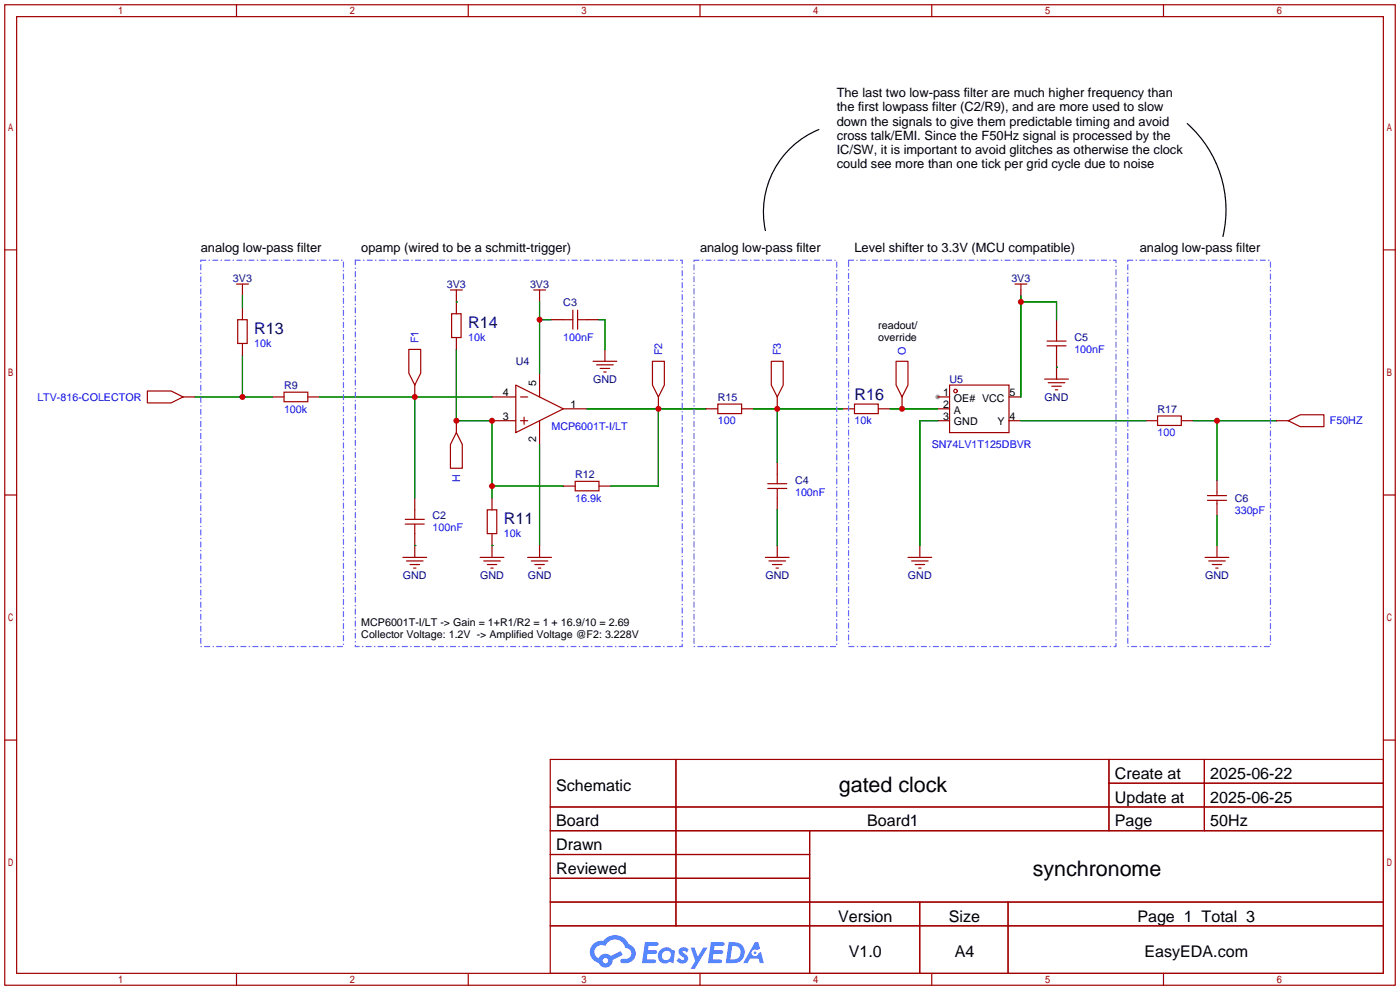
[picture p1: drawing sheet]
<svg xmlns="http://www.w3.org/2000/svg" width="299mm" height="212mm" viewBox="0 0 299 212" stroke-linecap="round" stroke-linejoin="round" font-family="sans-serif">
<circle cx="200.4" cy="84.8" r=".51" fill="#999"/>
<g fill="none" stroke="#a10000" stroke-width=".25">
<path d="M1 1h297.2v209.6h-297.2zM3.6 3.6h292.1v204.4h-292.1zM50.5 1v2.6M100.1 1v2.6M149.6 1v2.6M199.1 1v2.6M248.7 1v2.6M1 53.4h2.6M295.7 53.4h2.5M1 105.8h2.6M295.7 105.8h2.5M1 158.2h2.6"/>
<path d="M295.7 158.2h2.5M117.6 162.3h178.1v45.7h-178.1zM117.6 172.5h178.1M117.6 177.5h178.1M144.5 162.3v35.6M173 177.5v30.5M237 162.3v15.2M237 167.4h58.7M257.4 162.3v15.2M117.6 182.6h55.4M117.6 192.8h178.1M117.6 187.7h55.4"/>
<path d="M117.6 197.9h178.1M196.6 192.8v15.2M215.4 192.8v15.2M50.5 208v2.6M100.1 208v2.6M149.6 208v2.6M199.1 208v2.6M248.7 208v2.6"/>
</g>
<g fill="#5487ff">
<path d="M145.3 202.7a1.3 1.3 0 0 1 1.9 .3l-.4 .6a.54 .54 0 0 0-.9-.2l.1 .2a1.34 1.34 0 0 1 .9 1.8 1.47 1.47 0 0 1-2.3-.1l.5-.6 .8 .5a.31 .31 0 0 0 .4-.3 .31 .31 0 0 0-.3-.4 1.12 1.12 0 0 1-.7-1.8z"/>
<path d="M147.6 202.5h.9l.6 2 1.2-2h.9l-2.7 4.6h-.9l1-1.7z"/>
<path d="M137.8 201.4h1.7a1.31 1.31 0 0 1 1.2 .2 .4 .4 0 0 1-.3 .5l-1.8 .1-.1 .9h1.6a.4 .4 0 0 1 .4 .4 .4 .4 0 0 1-.5 .4h-1.6l-.2 1.2h1.4a.46 .46 0 0 1 .5 0 .46 .46 0 0 1 .1 .5l-.4 .2h-2.6z"/>
<path d="M151.9 201.4h1.7a1.32 1.32 0 0 1 1.2 .2 .39 .39 0 0 1-.3 .5l-1.8 .1-.1 .9h1.6a.4 .4 0 0 1 .4 .4 .4 .4 0 0 1-.4 .4h-1.7l-.2 1.2h1.4a.46 .46 0 0 1 .5 0 .46 .46 0 0 1 .1 .5l-.4 .2h-2.6z"/>
<path d="M161.3 201.4h.8l.3 1.3-.6 .4a.75 .75 0 0 0-1.1 .3 .75 .75 0 0 0 .5 1 .75 .75 0 0 0 .9-.7l.5-.2 .6 2.3h-.8l-.3-.9h-1.8l-.5 .9h-1z"/>
<path d="M155.7 201.4l-.6 4.4h1.5a2.27 2.27 0 0 0 2.6-2.2 2.27 2.27 0 0 0-2.7-2.2zM156.5 202.1a1.5 1.5 0 0 1 1.8 1.6 1.5 1.5 0 0 1-1.9 1.4h-.3z"/>
<path d="M141.2 203a1.6 1.6 0 0 0-.3 2.3 1.6 1.6 0 0 0 2.3 .2l.7 .3 .3-2.4-.1-.3-.5-.1a1.58 1.58 0 0 0-2.4 0zM141.8 203.5a.98 .98 0 0 1 1.6 .4 .98 .98 0 0 1-1.1 1.3 .94 .94 0 0 1-.9-.7 .94 .94 0 0 1 .4-1z"/>
<path d="M126.8 201.8a2.37 2.37 0 0 0 1.1 4 1.54 1.54 0 0 0 1.8 1 1.54 1.54 0 0 0 1.2-1.6l2.2-1.1-.5-.8-2 1a1.57 1.57 0 0 0-2.7 .5 1.5 1.5 0 0 1-.7-2.1 1.5 1.5 0 0 1 2.2-.5 2.23 2.23 0 0 1 2.3-1.4 2.23 2.23 0 0 1 2 1.8 1.16 1.16 0 0 1 1.2 1.1 1.16 1.16 0 0 1-1.1 1.2h-.7a.47 .47 0 0 0-.5 .4 .47 .47 0 0 0 .4 .5 2.17 2.17 0 0 0 2.5-.9 2.17 2.17 0 0 0-.3-2.7l-.8-.4a3.2 3.2 0 0 0-5.5-.7l-1.1 .1zM128.8 205.3a.6 .6 0 0 1 1.2 0 .6 .6 0 0 1-1.2 0z"/>
<circle cx="161.4" cy="203.6" r=".28"/>
</g>
<g fill="none" stroke="#a10000" stroke-width=".25">
<path d="M50.5 60.7h2.6M50.8 68.3h2v5.1h-2zM51.8 60.7v1.3M87.4 74.7h2.5v5.1l-1.3 2.5-1.2-2.5zM96.3 62h2.5M96.5 67.1h2.1v5h-2.1zM97.5 62v1.2M114 62h2.6M115.3 62v1.2M120.4 68.3h2M122.4 66.3v4.1M123.4 66.3v4.1"/>
<path d="M123.4 68.3h2.1M126.7 77.2h5.1M127.5 78h3.6M128.3 78.7h2M129 79.5h.5M139.4 77.2h2.6v5.1l-1.3 2.5-1.3-2.5zM164.8 77.2h2.6v5.1l-1.3 2.5-1.3-2.5zM191.5 77.2h2.6v5.1l-1.3 2.5-1.3-2.5zM216.9 60.7h2.6M218.2 60.7v1.3M223.8 72.9h4M223.8 73.9h4"/>
<path d="M225.8 70.9v2M225.8 73.9v2M31.5 83.6h5.1l2.5 1.2-2.5 1.3h-5.1zM60.7 83.8h5.1v2.1h-5.1zM97.5 92.5l1.3 2.5v5.1h-2.5v-5.1zM110.2 82.3l10.2 5.1-10.2 5.1zM111.3 84.8h1.5M111.3 89.9h1.5M112 89.2v1.5M115.3 82.3v2.5M115.3 89.9v2.6M153.4 86.4h5.1v2h-5.1z"/>
<path d="M182.6 86.4h5.1v2h-5.1zM202.9 82.3h12.7v10.2h-12.7zM223.3 81h5M224 81.8h3.6M224.8 82.5h2M225.6 83.3h.5M247.4 88.9h5.1v2h-5.1zM275.3 89.9l2.6-1.3h5.1v2.6h-5.1zM86.1 119.1h5.1M86.6 112h4.1M86.6 111h4.1M86.9 119.9h3.5"/>
<path d="M88.6 109v2M88.6 112v2M102.6 119.1h5.1M103.4 119.9h3.5M104.1 109h2.1v5h-2.1zM112.8 119.1h5.1M113.5 119.9h3.6M122.9 102.9h5.1v2h-5.1zM163.6 119.1h5.1M164.1 103.4h4M164.1 104.4h4M164.3 119.9h3.6"/>
<path d="M166.1 101.3v2.1M166.1 104.4v2M194.1 119.1h5M194.8 119.9h3.6M257.6 119.1h5M258.1 106.9h4M258.1 105.9h4M258.3 119.9h3.6M260.1 105.2v.7M260.1 106.9v.8M87.6 120.6h2.1M88.4 121.4h.5"/>
<path d="M104.1 120.6h2.1M104.9 121.4h.5M114.3 120.6h2M115.1 121.4h.5M165.1 120.6h2M165.9 121.4h.5M195.6 120.6h2M196.3 121.4h.5M259.1 120.6h2M259.8 121.4h.5"/>
<circle cx="204.2" cy="83.6" r=".38"/>
</g>
<g fill="none" stroke="#870000" stroke-width=".25">
<path d="M51.8 62v1.2M51.8 65.8v2.5M51.8 73.4v2.5M97.5 63.2v3.9M97.5 72.1v2.6M115.3 63.2v1.3M115.3 79.8v2.5M117.9 68.3h2.5M125.5 68.3h2.5M129.3 74.7v2.5M218.2 62v1.2M225.8 68.3v2.6"/>
<path d="M225.8 75.9v5.1M39.1 84.8h2.6M58.2 84.8h2.5M65.8 84.8h2.5M88.6 82.3v2.5M97.5 89.9v2.6M105.2 89.9h5M105.2 84.8h5M115.3 92.5v2.5M120.4 87.4h5.1M140.7 84.8v2.6M150.9 87.4h2.5"/>
<path d="M158.5 87.4h2.5M166.1 84.8v2.6M166.1 98.8v2.5M180.1 87.4h2.5M187.7 87.4h2.5M192.8 84.8v2.6M200.4 89.9h2.5M200.4 84.8h2.5M200.4 87.4h2.5M215.6 89.9h2.6M215.6 84.8h2.6M244.9 89.9h2.5"/>
<path d="M252.5 89.9h2.5M272.8 89.9h2.5M88.6 106.4v2.6M88.6 114v5.1M105.2 106.4v2.6M105.2 114v5.1M115.3 116.6v2.5M120.4 103.9h2.5M128 103.9h2.6M166.1 106.4v2.6M166.1 116.6v2.5M196.6 116.6v2.5"/>
<path d="M260.1 102.6v2.6M260.1 107.7v2.5M260.1 116.6v2.5"/>
</g>
<g fill="none" stroke="#008700" stroke-width=".25">
<path d="M51.8 63.2v2.6M51.8 75.9v8.9M97.5 64.5h.1M97.5 74.7v15.2h7.7v16.5M115.3 64.5v15.3M115.3 68.3h2.6M128 68.3h1.3v6.4M218.2 63.2v21.6M218.2 64.5h7.6v3.8M225.8 78.5h.1M41.7 84.8h16.5M68.3 84.8h36.9"/>
<path d="M88.6 84.8v21.6M115.3 95v21.6M125.5 87.4h25.4M140.7 87.4v16.5h-10.1M161 87.4h19.1M166.1 87.4v11.4M190.2 87.4h10.2M200.4 89.9h-3.8v26.7M218.2 89.9h26.7M255 89.9h17.8M260.1 89.9v12.7M88.6 116.6h.1"/>
<path d="M105.2 116.6h.1M105.2 103.9h15.2M166.1 109v7.6M260.1 110.2v6.4"/>
</g>
<path d="M42.9 55.6h30.5v82.6h-30.5zM75.9 55.6h69.9v82.6h-69.9zM148.3 55.6h30.5v82.6h-30.5zM181.4 55.6h57.1v82.6h-57.1zM241 55.6h30.5v82.6h-30.5z" fill="none" stroke="#66f" stroke-width=".25" stroke-dasharray="1 .8 0 .8"/>
<path d="M175 27.7a19.1 19.1 0 0 0-11.4 21.6M253.7 26.4a24.7 24.7 0 0 1 7.7 24.1" fill="none" stroke="#000" stroke-width=".25"/>
<g fill="#c00">
<circle cx="51.8" cy="84.8" r=".63"/>
<circle cx="88.6" cy="84.8" r=".63"/>
<circle cx="105.2" cy="89.9" r=".63"/>
<circle cx="105.2" cy="103.9" r=".63"/>
<circle cx="97.5" cy="89.9" r=".63"/>
<circle cx="140.7" cy="87.4" r=".63"/>
<circle cx="115.3" cy="68.3" r=".63"/>
<circle cx="166.1" cy="87.4" r=".63"/>
<circle cx="192.8" cy="87.4" r=".63"/>
<circle cx="218.2" cy="64.5" r=".63"/>
<circle cx="260.1" cy="89.9" r=".63"/>
</g>
<g font-size="4.6">
<text x="179.3" y="169.3">gated clock</text>
<text x="220.7" y="187.1">synchronome</text>
</g>
<g font-size="3.4" fill="#000080">
<text x="54.4" y="71.4">R13</text>
<text x="100.1" y="70.1">R14</text>
<text x="182.6" y="85.4">R16</text>
<text x="107.7" y="112.1">R11</text>
</g>
<g font-size="3.4">
<text x="238.3" y="166.5">Create at</text>
<text x="258.7" y="166.5">2025-06-22</text>
<text x="118.9" y="169">Schematic</text>
<text x="238.3" y="171.6">Update at</text>
<text x="258.7" y="171.6">2025-06-25</text>
<text x="118.9" y="176.6">Board</text>
<text x="185.3" y="176.6">Board1</text>
<text x="238.3" y="176.6">Page</text>
<text x="258.7" y="176.6">50Hz</text>
<text x="118.9" y="181.7">Drawn</text>
<text x="118.9" y="186.8">Reviewed</text>
<text x="179.1" y="197">Version</text>
<text x="202.8" y="197">Size</text>
<text x="243.1" y="197">Page 1 Total 3</text>
<text x="181.4" y="204.6">V1.0</text>
<text x="204" y="204.6">A4</text>
<text x="244.6" y="204.6">EasyEDA.com</text>
</g>
<g font-size="2.7">
<text x="178.8" y="20.8">The last two low-pass filter are much higher frequency than</text>
<text x="178.8" y="23.8">the first lowpass filter (C2/R9), and are more used to slow</text>
<text x="178.8" y="26.9">down the signals to give them predictable timing and avoid</text>
<text x="178.8" y="29.9">cross talk/EMI. Since the F50Hz signal is processed by the</text>
<text x="178.8" y="32.9">IC/SW, it is important to avoid glitches as otherwise the clock</text>
<text x="178.8" y="36">could see more than one tick per grid cycle due to noise</text>
<text x="42.9" y="53.8">analog low-pass filter</text>
<text x="77.2" y="53.8">opamp (wired to be a schmitt-trigger)</text>
<text x="149.6" y="53.8">analog low-pass filter</text>
<text x="182.6" y="53.8">Level shifter to 3.3V (MCU compatible)</text>
<text x="243.6" y="53.8">analog low-pass filter</text>
</g>
<g font-size="2.3" fill="#000080">
<text x="49.8" y="60.2">3V3</text>
<text x="95.5" y="61.5">3V3</text>
<text x="113.3" y="61.5">3V3</text>
<text x="120.4" y="65.3">C3</text>
<text x="216.2" y="60.2">3V3</text>
<text x="229.6" y="72.9">C5</text>
<text x="60.7" y="83.1">R9</text>
<text x="110.2" y="78">U4</text>
<text x="126.7" y="81.8">GND</text>
<text x="202.9" y="81.8">U5</text>
<text x="153.4" y="85.6">R15</text>
<text x="223.3" y="85.6">GND</text>
<text x="247.4" y="88.2">R17</text>
<text x="122.9" y="102.1">R12</text>
<text x="169.9" y="103.4">C4</text>
<text x="263.9" y="107.2">C6</text>
<text x="92.5" y="111">C2</text>
<text x="86.1" y="123.7">GND</text>
<text x="102.6" y="123.7">GND</text>
<text x="112.8" y="123.7">GND</text>
<text x="163.6" y="123.7">GND</text>
<text x="194.1" y="123.7">GND</text>
<text x="257.6" y="123.7">GND</text>
</g>
<g font-size="2.3">
<text x="187.7" y="70.4">readout/</text>
<text x="187.7" y="72.9">override</text>
<text x="114.6" y="82.5" transform="rotate(-90 114.6 82.5)">5</text>
<text x="107.4" y="89.7">3</text>
<text x="107.4" y="84.6">4</text>
<text x="121.9" y="87.1">1</text>
<text x="201.5" y="84.6">1</text>
<text x="201.5" y="87.1">2</text>
<text x="201.5" y="89.7">3</text>
<text x="203.9" y="85.9">OE# VCC</text>
<text x="203.9" y="88.4">A</text>
<text x="215.8" y="89.7">4</text>
<text x="215.8" y="84.6">5</text>
<text x="114.6" y="94.5" transform="rotate(-90 114.6 94.5)">2</text>
<text x="203.9" y="90.9">GND</text>
<text x="213.2" y="90.9">Y</text>
<text x="77.2" y="133.9">MCP6001T-I/LT -&gt; Gain = 1+R1/R2 = 1 + 16.9/10 = 2.69</text>
<text x="77.2" y="136.4">Collector Voltage: 1.2V -&gt; Amplified Voltage @F2: 3.228V</text>
</g>
<g font-size="2.3" fill="#00f">
<text x="54.4" y="74.2">10k</text>
<text x="89.4" y="73.4" transform="rotate(-90 89.4 73.4)">F1</text>
<text x="100.1" y="72.9">10k</text>
<text x="120.4" y="72.9">100nF</text>
<text x="141.5" y="75.9" transform="rotate(-90 141.5 75.9)">F2</text>
<text x="166.9" y="75.9" transform="rotate(-90 166.9 75.9)">F3</text>
<text x="193.6" y="75.9" transform="rotate(-90 193.6 75.9)">O</text>
<text x="229.6" y="75.5">100nF</text>
<text x="8" y="85.6">LTV-816-COLECTOR</text>
<text x="60.7" y="88.2">100k</text>
<text x="117.9" y="92">MCP6001T-I/LT</text>
<text x="153.4" y="90.7">100</text>
<text x="182.6" y="90.7">10k</text>
<text x="199.1" y="95.8">SN74LV1T125DBVR</text>
<text x="247.4" y="93.2">100</text>
<text x="284.2" y="90.7">F50HZ</text>
<text x="98.3" y="103" transform="rotate(-90 98.3 103)">H</text>
<text x="122.9" y="107.2">16.9k</text>
<text x="169.9" y="105.9">100nF</text>
<text x="92.5" y="113.6">100nF</text>
<text x="263.9" y="109.8">330pF</text>
<text x="107.7" y="114.8">10k</text>
</g>
</svg>
